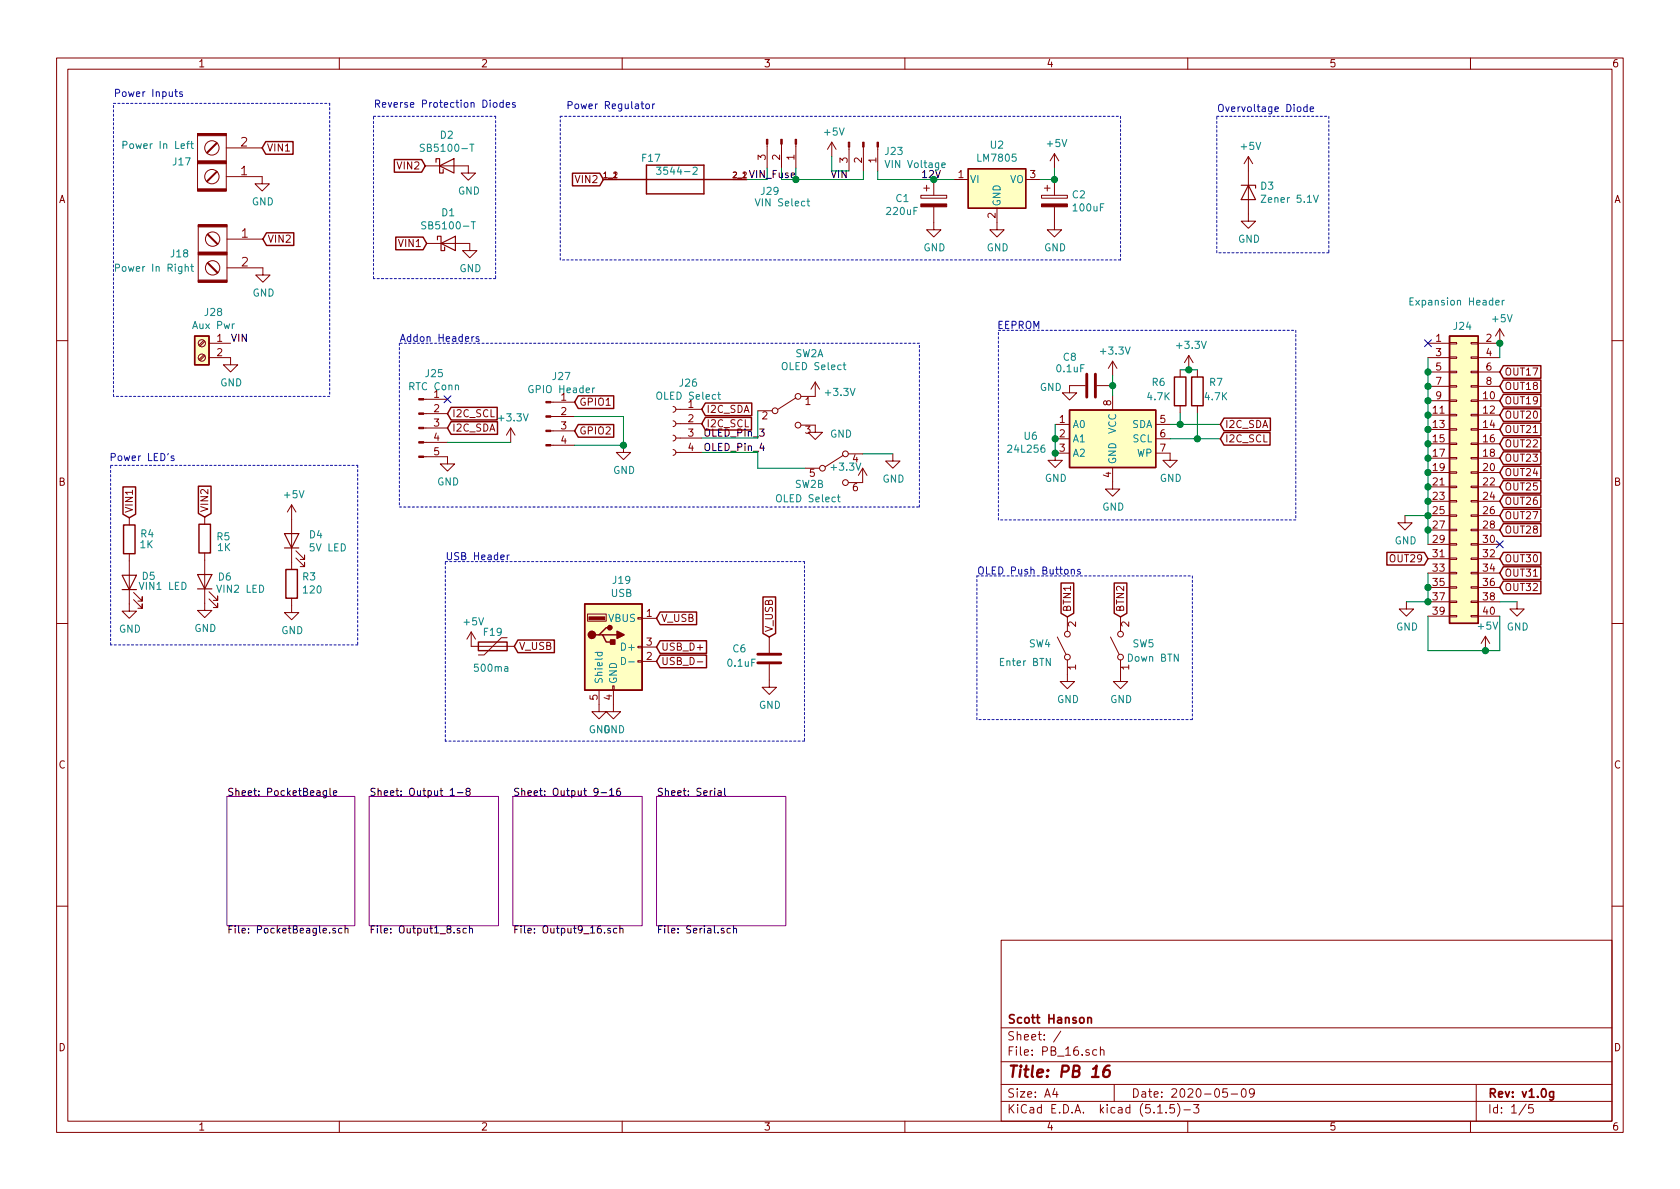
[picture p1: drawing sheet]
EESchema Schematic File Version 4
EELAYER 30 0
EELAYER END
$Descr A4 11693 8268
encoding utf-8
Sheet 1 5
Title "PB 16"
Date "2020-05-09"
Rev "v1.0g"
Comp "Scott Hanson"
Comment1 ""
Comment2 ""
Comment3 ""
Comment4 ""
$EndDescr
$Comp
L Regulator_Linear:LM7805_TO220 U2
U 1 1
P 6940 1240
F 0 "U2" H 6940 1482 50  0000 C CNN
F 1 "LM7805" H 6940 1391 50  0000 C CNN
F 2 "Package_TO_SOT_THT:TO-220-3_Vertical" H 6940 1465 50  0001 C CIN
F 3 "http://www.fairchildsemi.com/ds/LM/LM7805.pdf" H 6940 1190 50  0001 C CNN
F 4 "811-2196-5-ND" H -2160 -520 50  0001 C CNN "Digi-Key_PN"
F 5 "OKI-78SR-5/1.5-W36-C" H -2160 -520 50  0001 C CNN "MPN"
	1    6940 1240
	1    0    0    -1  
$EndComp
$Comp
L PB_16-rescue:CP-Device C1
U 1 1
P 6500 1390
F 0 "C1" H 6230 1410 50  0000 L CNN
F 1 "220uF" H 6160 1320 50  0000 L CNN
F 2 "Capacitor_THT:CP_Radial_D10.0mm_P5.00mm" H 6538 1240 50  0001 C CNN
F 3 "~" H 6500 1390 50  0001 C CNN
F 4 "P5183-ND" H -2070 -520 50  0001 C CNN "Digi-Key_PN"
F 5 "ECA-1HM221" H -2070 -520 50  0001 C CNN "MPN"
	1    6500 1390
	1    0    0    -1  
$EndComp
$Comp
L power:GND #PWR0101
U 1 1
P 1825 1220
F 0 "#PWR0101" H 1825 970 50  0001 C CNN
F 1 "GND" H 1830 1047 50  0000 C CNN
F 2 "" H 1825 1220 50  0001 C CNN
F 3 "" H 1825 1220 50  0001 C CNN
	1    1825 1220
	1    0    0    -1  
$EndComp
$Comp
L power:GND #PWR0113
U 1 1
P 6940 1540
F 0 "#PWR0113" H 6940 1290 50  0001 C CNN
F 1 "GND" H 6945 1367 50  0000 C CNN
F 2 "" H 6940 1540 50  0001 C CNN
F 3 "" H 6940 1540 50  0001 C CNN
	1    6940 1540
	1    0    0    -1  
$EndComp
$Comp
L power:GND #PWR0114
U 1 1
P 7340 1540
F 0 "#PWR0114" H 7340 1290 50  0001 C CNN
F 1 "GND" H 7345 1367 50  0000 C CNN
F 2 "" H 7340 1540 50  0001 C CNN
F 3 "" H 7340 1540 50  0001 C CNN
	1    7340 1540
	1    0    0    -1  
$EndComp
$Comp
L power:GND #PWR0115
U 1 1
P 6500 1540
F 0 "#PWR0115" H 6500 1290 50  0001 C CNN
F 1 "GND" H 6505 1367 50  0000 C CNN
F 2 "" H 6500 1540 50  0001 C CNN
F 3 "" H 6500 1540 50  0001 C CNN
	1    6500 1540
	1    0    0    -1  
$EndComp
$Comp
L power:+5V #PWR0116
U 1 1
P 7340 1160
F 0 "#PWR0116" H 7340 1010 50  0001 C CNN
F 1 "+5V" H 7355 1333 50  0000 C CNN
F 2 "" H 7340 1160 50  0001 C CNN
F 3 "" H 7340 1160 50  0001 C CNN
	1    7340 1160
	1    0    0    -1  
$EndComp
Wire Wire Line
	7240 1240 7340 1240
Wire Wire Line
	7340 1240 7340 1160
$Sheet
S 1580 5535 890  900 
U 5D413C25
F0 "PocketBeagle" 50
F1 "PocketBeagle.sch" 50
$EndSheet
$Sheet
S 2570 5535 900  900 
U 5D469293
F0 "Output 1-8" 50
F1 "Output1_8.sch" 50
$EndSheet
$Sheet
S 3570 5535 900  900 
U 5D4698DE
F0 "Output 9-16" 50
F1 "Output9_16.sch" 50
$EndSheet
$Sheet
S 4570 5535 900  900 
U 5D469F02
F0 "Serial" 50
F1 "Serial.sch" 50
$EndSheet
$Comp
L Barrier_Blocks:BARRIER_BLOCK_1ROW_2POS J18
U 1 1
P 1480 1755
F 0 "J18" H 1640 1755 50  0000 L CNN
F 1 "Power In Right" H 1605 1655 50  0000 L CNN
F 2 "Barrier_Blocks:BARRIER_BLOCK_1ROW_2POS_P9.5MM" H 1480 1755 50  0001 C CNN
F 3 "~" H 1480 1755 50  0001 C CNN
F 4 "ED2953-ND" H -7040 895 50  0001 C CNN "Digi-Key_PN"
F 5 "OSTYK51102030" H -7040 895 50  0001 C CNN "MPN"
	1    1480 1755
	-1   0    0    -1  
$EndComp
$Comp
L power:GND #PWR02
U 1 1
P 1830 1855
F 0 "#PWR02" H 1830 1605 50  0001 C CNN
F 1 "GND" H 1835 1682 50  0000 C CNN
F 2 "" H 1830 1855 50  0001 C CNN
F 3 "" H 1830 1855 50  0001 C CNN
	1    1830 1855
	1    0    0    -1  
$EndComp
Text GLabel 1830 1655 2    50   Input ~ 0
VIN2
Text GLabel 1825 1020 2    50   Input ~ 0
VIN1
Text GLabel 4200 1240 0    50   Input ~ 0
VIN2
$Comp
L power:GND #PWR01
U 1 1
P 4270 4895
F 0 "#PWR01" H 4270 4645 50  0001 C CNN
F 1 "GND" H 4275 4722 50  0000 C CNN
F 2 "" H 4270 4895 50  0001 C CNN
F 3 "" H 4270 4895 50  0001 C CNN
	1    4270 4895
	1    0    0    -1  
$EndComp
Text GLabel 4570 4295 2    50   Input ~ 0
V_USB
Text GLabel 4570 4495 2    50   Input ~ 0
USB_D+
Text GLabel 4570 4595 2    50   Input ~ 0
USB_D-
$Comp
L Device:D_Schottky D2
U 1 1
P 3110 1145
F 0 "D2" H 3110 1361 50  0000 C CNN
F 1 "SB5100-T" H 3110 1270 50  0000 C CNN
F 2 "Diode_THT:D_DO-201AD_P12.70mm_Horizontal" H 3110 1145 50  0001 C CNN
F 3 "~" H 3110 1145 50  0001 C CNN
F 4 "SB5100DICT-ND" H 3110 1145 50  0001 C CNN "Digi-Key_PN"
F 5 "SB5100-T" H 3110 1145 50  0001 C CNN "MPN"
	1    3110 1145
	1    0    0    -1  
$EndComp
$Comp
L Device:D_Schottky D1
U 1 1
P 3120 1685
F 0 "D1" H 3120 1901 50  0000 C CNN
F 1 "SB5100-T" H 3120 1810 50  0000 C CNN
F 2 "Diode_THT:D_DO-201AD_P12.70mm_Horizontal" H 3120 1685 50  0001 C CNN
F 3 "~" H 3120 1685 50  0001 C CNN
F 4 "SB5100DICT-ND" H 3120 1685 50  0001 C CNN "Digi-Key_PN"
F 5 "SB5100-T" H 3120 1685 50  0001 C CNN "MPN"
	1    3120 1685
	1    0    0    -1  
$EndComp
Text GLabel 2970 1685 0    50   Input ~ 0
VIN1
Text GLabel 2960 1145 0    50   Input ~ 0
VIN2
$Comp
L power:GND #PWR0102
U 1 1
P 3260 1145
F 0 "#PWR0102" H 3260 895 50  0001 C CNN
F 1 "GND" H 3265 972 50  0000 C CNN
F 2 "" H 3260 1145 50  0001 C CNN
F 3 "" H 3260 1145 50  0001 C CNN
	1    3260 1145
	1    0    0    -1  
$EndComp
$Comp
L power:GND #PWR0103
U 1 1
P 3270 1685
F 0 "#PWR0103" H 3270 1435 50  0001 C CNN
F 1 "GND" H 3275 1512 50  0000 C CNN
F 2 "" H 3270 1685 50  0001 C CNN
F 3 "" H 3270 1685 50  0001 C CNN
	1    3270 1685
	1    0    0    -1  
$EndComp
$Comp
L Connector:USB_A J19
U 1 1
P 4270 4495
F 0 "J19" H 4327 4962 50  0000 C CNN
F 1 "USB" H 4327 4871 50  0000 C CNN
F 2 "Connector_USB:USB_A_Molex_105057_Vertical" H 4420 4445 50  0001 C CNN
F 3 " ~" H 4420 4445 50  0001 C CNN
F 4 "WM8672-ND" H 4270 4495 50  0001 C CNN "Digi-Key_PN"
F 5 "1050570001" H 4270 4495 50  0001 C CNN "MPN"
	1    4270 4495
	1    0    0    -1  
$EndComp
$Comp
L power:GND #PWR03
U 1 1
P 4170 4895
F 0 "#PWR03" H 4170 4645 50  0001 C CNN
F 1 "GND" H 4175 4722 50  0000 C CNN
F 2 "" H 4170 4895 50  0001 C CNN
F 3 "" H 4170 4895 50  0001 C CNN
	1    4170 4895
	1    0    0    -1  
$EndComp
$Comp
L Connector:Conn_01x05_Male J25
U 1 1
P 2915 2970
F 0 "J25" H 3023 3351 50  0000 C CNN
F 1 "RTC Conn" H 3023 3260 50  0000 C CNN
F 2 "Connector_PinHeader_2.54mm:PinHeader_1x05_P2.54mm_Vertical" H 2915 2970 50  0001 C CNN
F 3 "~" H 2915 2970 50  0001 C CNN
F 4 "732-5318-ND" H 2915 2970 50  0001 C CNN "Digi-Key_PN"
F 5 "61300511121" H 2915 2970 50  0001 C CNN "MPN"
	1    2915 2970
	1    0    0    -1  
$EndComp
$Comp
L power:GND #PWR039
U 1 1
P 3115 3170
F 0 "#PWR039" H 3115 2920 50  0001 C CNN
F 1 "GND" H 3120 2997 50  0000 C CNN
F 2 "" H 3115 3170 50  0001 C CNN
F 3 "" H 3115 3170 50  0001 C CNN
	1    3115 3170
	1    0    0    -1  
$EndComp
Text GLabel 3115 2970 2    50   Input ~ 0
I2C_SDA
Text GLabel 3115 2870 2    50   Input ~ 0
I2C_SCL
Wire Wire Line
	3115 3070 3555 3070
$Comp
L Device:D_Zener D3
U 1 1
P 8690 1330
F 0 "D3" V 8644 1409 50  0000 L CNN
F 1 "Zener 5.1V" V 8735 1409 50  0000 L CNN
F 2 "Diode_THT:D_5W_P10.16mm_Horizontal" H 8690 1330 50  0001 C CNN
F 3 "~" H 8690 1330 50  0001 C CNN
F 4 "1N5338BRLGOSCT-ND" H 8690 1330 50  0001 C CNN "Digi-Key_PN"
F 5 "1N5338BRLG" H 8690 1330 50  0001 C CNN "MPN"
	1    8690 1330
	0    1    1    0   
$EndComp
$Comp
L power:+5V #PWR041
U 1 1
P 8690 1180
F 0 "#PWR041" H 8690 1030 50  0001 C CNN
F 1 "+5V" H 8705 1353 50  0000 C CNN
F 2 "" H 8690 1180 50  0001 C CNN
F 3 "" H 8690 1180 50  0001 C CNN
	1    8690 1180
	1    0    0    -1  
$EndComp
$Comp
L power:GND #PWR042
U 1 1
P 8690 1480
F 0 "#PWR042" H 8690 1230 50  0001 C CNN
F 1 "GND" H 8695 1307 50  0000 C CNN
F 2 "" H 8690 1480 50  0001 C CNN
F 3 "" H 8690 1480 50  0001 C CNN
	1    8690 1480
	1    0    0    -1  
$EndComp
Connection ~ 7340 1240
$Comp
L PB_16-rescue:CP-Device C2
U 1 1
P 7340 1390
F 0 "C2" H 7458 1436 50  0000 L CNN
F 1 "100uF" H 7458 1345 50  0000 L CNN
F 2 "Capacitor_THT:CP_Radial_D5.0mm_P2.00mm" H 7378 1240 50  0001 C CNN
F 3 "~" H 7340 1390 50  0001 C CNN
F 4 "1189-1148-ND" H -2230 -520 50  0001 C CNN "Digi-Key_PN"
F 5 "16ZLH100MEFC5X11" H -2230 -520 50  0001 C CNN "MPN"
	1    7340 1390
	1    0    0    -1  
$EndComp
$Comp
L Connector_Generic:Conn_02x20_Odd_Even J24
U 1 1
P 10140 3280
F 0 "J24" H 10180 4300 50  0000 C CNN
F 1 "Expansion Header" H 10140 4470 50  0000 C CNN
F 2 "Connector_IDC:IDC-Header_2x20_P2.54mm_Vertical" H 10140 3280 50  0001 C CNN
F 3 "~" H 10140 3280 50  0001 C CNN
F 4 "S9175-ND" H 10140 3280 50  0001 C CNN "Digi-Key_PN"
F 5 "SBH11-PBPC-D20-ST-BK" H 10140 3280 50  0001 C CNN "MPN"
	1    10140 3280
	1    0    0    -1  
$EndComp
$Comp
L power:GND #PWR044
U 1 1
P 9790 4180
F 0 "#PWR044" H 9790 3930 50  0001 C CNN
F 1 "GND" H 9795 4007 50  0000 C CNN
F 2 "" H 9790 4180 50  0001 C CNN
F 3 "" H 9790 4180 50  0001 C CNN
	1    9790 4180
	1    0    0    -1  
$EndComp
Text GLabel 10440 2580 2    50   Input ~ 0
OUT17
Text GLabel 10440 2680 2    50   Input ~ 0
OUT18
Text GLabel 10440 2780 2    50   Input ~ 0
OUT19
Text GLabel 10440 2880 2    50   Input ~ 0
OUT20
Text GLabel 10440 2980 2    50   Input ~ 0
OUT21
Text GLabel 10440 3080 2    50   Input ~ 0
OUT22
Text GLabel 10440 3180 2    50   Input ~ 0
OUT23
Text GLabel 10440 3280 2    50   Input ~ 0
OUT24
Text GLabel 10440 3380 2    50   Input ~ 0
OUT25
Text GLabel 10440 3480 2    50   Input ~ 0
OUT26
Text GLabel 10440 3580 2    50   Input ~ 0
OUT27
Text GLabel 10440 3880 2    50   Input ~ 0
OUT30
Text GLabel 10440 3980 2    50   Input ~ 0
OUT31
Text GLabel 10440 4080 2    50   Input ~ 0
OUT32
NoConn ~ 3115 2770
$Comp
L Connector:Conn_01x03_Male J23
U 1 1
P 6010 980
F 0 "J23" V 6072 1124 50  0000 L CNN
F 1 "VIN Voltage" V 6163 1124 50  0000 L CNN
F 2 "Connector_PinHeader_2.54mm:PinHeader_1x03_P2.54mm_Vertical" H 6010 980 50  0001 C CNN
F 3 "~" H 6010 980 50  0001 C CNN
F 4 "732-5316-ND" H 6010 980 50  0001 C CNN "Digi-Key_PN"
F 5 "61300311121" H 6010 980 50  0001 C CNN "MPN"
	1    6010 980 
	0    1    1    0   
$EndComp
Wire Wire Line
	6110 1240 6110 1180
Wire Wire Line
	6010 1240 6010 1180
$Comp
L power:+5V #PWR047
U 1 1
P 5790 1080
F 0 "#PWR047" H 5790 930 50  0001 C CNN
F 1 "+5V" H 5805 1253 50  0000 C CNN
F 2 "" H 5790 1080 50  0001 C CNN
F 3 "" H 5790 1080 50  0001 C CNN
	1    5790 1080
	1    0    0    -1  
$EndComp
Wire Wire Line
	5790 1080 5790 1180
Wire Wire Line
	5790 1180 5910 1180
Wire Wire Line
	6110 1240 6500 1240
Text Label 6410 1240 0    50   ~ 0
12V
Wire Wire Line
	9940 2480 9940 2580
Connection ~ 9940 2580
Wire Wire Line
	9940 2580 9940 2680
Connection ~ 9940 2680
Wire Wire Line
	9940 2680 9940 2780
Connection ~ 9940 2780
Wire Wire Line
	9940 2780 9940 2880
Connection ~ 9940 2880
Wire Wire Line
	9940 2880 9940 2980
Connection ~ 9940 2980
Wire Wire Line
	9940 2980 9940 3080
Connection ~ 9940 3080
Wire Wire Line
	9940 3080 9940 3180
Connection ~ 9940 3180
Wire Wire Line
	9940 3180 9940 3280
Connection ~ 9940 3280
Wire Wire Line
	9940 3280 9940 3380
Connection ~ 9940 3380
Wire Wire Line
	9940 3380 9940 3480
Connection ~ 9940 3480
Wire Wire Line
	9940 3480 9940 3580
Connection ~ 9940 3580
Wire Wire Line
	9940 3580 9940 3680
Connection ~ 9940 3680
Wire Wire Line
	9940 3680 9940 3780
Wire Wire Line
	9940 3980 9940 4080
Connection ~ 9940 4080
Wire Wire Line
	9940 4080 9940 4180
Wire Wire Line
	9940 4180 9790 4180
Connection ~ 9940 4180
$Comp
L power:GND #PWR0105
U 1 1
P 10560 4180
F 0 "#PWR0105" H 10560 3930 50  0001 C CNN
F 1 "GND" H 10565 4007 50  0000 C CNN
F 2 "" H 10560 4180 50  0001 C CNN
F 3 "" H 10560 4180 50  0001 C CNN
	1    10560 4180
	1    0    0    -1  
$EndComp
Wire Wire Line
	10440 4180 10560 4180
$Comp
L power:+5V #PWR0106
U 1 1
P 10340 4520
F 0 "#PWR0106" H 10340 4370 50  0001 C CNN
F 1 "+5V" H 10355 4693 50  0000 C CNN
F 2 "" H 10340 4520 50  0001 C CNN
F 3 "" H 10340 4520 50  0001 C CNN
	1    10340 4520
	1    0    0    -1  
$EndComp
Wire Wire Line
	10440 4520 10340 4520
Wire Wire Line
	10440 4280 10440 4520
Wire Wire Line
	10340 4520 9940 4520
Wire Wire Line
	9940 4280 9940 4520
Connection ~ 10340 4520
Wire Wire Line
	10440 2380 10440 2480
$Comp
L power:+5V #PWR0107
U 1 1
P 10440 2380
F 0 "#PWR0107" H 10440 2230 50  0001 C CNN
F 1 "+5V" H 10455 2553 50  0000 C CNN
F 2 "" H 10440 2380 50  0001 C CNN
F 3 "" H 10440 2380 50  0001 C CNN
	1    10440 2380
	1    0    0    -1  
$EndComp
Connection ~ 10440 2380
NoConn ~ 9940 2380
$Comp
L Device:Polyfuse F19
U 1 1
P 3430 4490
F 0 "F19" V 3330 4490 50  0000 C CNN
F 1 "500ma" V 3580 4480 50  0000 C CNN
F 2 "Fuse:Fuse_BelFuse_0ZRE0005FF_L8.3mm_W3.8mm" H 3480 4290 50  0001 L CNN
F 3 "~" H 3430 4490 50  0001 C CNN
F 4 "RXEF050-2HFCT-ND" H 3430 4490 50  0001 C CNN "Digi-Key_PN"
F 5 "RXEF050-2" H 3430 4490 50  0001 C CNN "MPN"
	1    3430 4490
	0    1    1    0   
$EndComp
Text GLabel 3580 4490 2    50   Input ~ 0
V_USB
$Comp
L power:+5V #PWR043
U 1 1
P 3280 4490
F 0 "#PWR043" H 3280 4340 50  0001 C CNN
F 1 "+5V" H 3295 4663 50  0000 C CNN
F 2 "" H 3280 4490 50  0001 C CNN
F 3 "" H 3280 4490 50  0001 C CNN
	1    3280 4490
	1    0    0    -1  
$EndComp
Text GLabel 10440 3680 2    50   Input ~ 0
OUT28
Text GLabel 9940 3880 0    50   Input ~ 0
OUT29
$Comp
L Device:C C?
U 1 1
P 5355 4575
AR Path="/5D413C25/5D54209B" Ref="C?"  Part="1" 
AR Path="/5D54209B" Ref="C6"  Part="1" 
F 0 "C6" H 5095 4645 50  0000 L CNN
F 1 "0.1uF" H 5055 4545 50  0000 L CNN
F 2 "Capacitor_THT:C_Rect_L7.0mm_W2.0mm_P5.00mm" H 5393 4425 50  0001 C CNN
F 3 "~" H 5355 4575 50  0001 C CNN
F 4 "478-7336-1-ND" H 5355 4575 50  0001 C CNN "Digi-Key_PN"
F 5 "SR215C104KARTR1" H 5355 4575 50  0001 C CNN "MPN"
	1    5355 4575
	1    0    0    -1  
$EndComp
$Comp
L power:GND #PWR?
U 1 1
P 5355 4725
AR Path="/5D413C25/5D5420A1" Ref="#PWR?"  Part="1" 
AR Path="/5D5420A1" Ref="#PWR049"  Part="1" 
F 0 "#PWR049" H 5355 4475 50  0001 C CNN
F 1 "GND" H 5360 4552 50  0000 C CNN
F 2 "" H 5355 4725 50  0001 C CNN
F 3 "" H 5355 4725 50  0001 C CNN
	1    5355 4725
	1    0    0    -1  
$EndComp
Text GLabel 5355 4425 1    50   Input ~ 0
V_USB
$Comp
L Connector:Conn_01x04_Female J26
U 1 1
P 4685 2940
F 0 "J26" H 4577 3225 50  0000 C CNN
F 1 "OLED Select" H 4577 3134 50  0000 C CNN
F 2 "Connector_PinSocket_2.54mm:PinSocket_1x04_P2.54mm_Vertical" H 4685 2940 50  0001 C CNN
F 3 "~" H 4685 2940 50  0001 C CNN
F 4 "S7002-ND" H 4685 2940 50  0001 C CNN "Digi-Key_PN"
F 5 "PPTC041LFBN-RC" H 4685 2940 50  0001 C CNN "MPN"
	1    4685 2940
	-1   0    0    -1  
$EndComp
Text GLabel 4885 2940 2    50   Input ~ 0
I2C_SCL
Text GLabel 4885 2840 2    50   Input ~ 0
I2C_SDA
$Comp
L power:GND #PWR051
U 1 1
P 6215 3150
F 0 "#PWR051" H 6215 2900 50  0001 C CNN
F 1 "GND" H 6220 2977 50  0000 C CNN
F 2 "" H 6215 3150 50  0001 C CNN
F 3 "" H 6215 3150 50  0001 C CNN
	1    6215 3150
	1    0    0    -1  
$EndComp
Wire Wire Line
	4885 3040 5275 3040
$Comp
L power:+3.3V #PWR?
U 1 1
P 3555 3070
AR Path="/5D413C25/5D5800B2" Ref="#PWR?"  Part="1" 
AR Path="/5D5800B2" Ref="#PWR0104"  Part="1" 
F 0 "#PWR0104" H 3555 2920 50  0001 C CNN
F 1 "+3.3V" H 3570 3243 50  0000 C CNN
F 2 "" H 3555 3070 50  0001 C CNN
F 3 "" H 3555 3070 50  0001 C CNN
	1    3555 3070
	1    0    0    -1  
$EndComp
$Comp
L power:+3.3V #PWR?
U 1 1
P 5675 2750
AR Path="/5D413C25/5D580B89" Ref="#PWR?"  Part="1" 
AR Path="/5D580B89" Ref="#PWR0108"  Part="1" 
F 0 "#PWR0108" H 5675 2600 50  0001 C CNN
F 1 "+3.3V" H 5845 2780 50  0000 C CNN
F 2 "" H 5675 2750 50  0001 C CNN
F 3 "" H 5675 2750 50  0001 C CNN
	1    5675 2750
	1    0    0    -1  
$EndComp
NoConn ~ 10440 3780
$Comp
L power:GND #PWR0110
U 1 1
P 9780 3580
F 0 "#PWR0110" H 9780 3330 50  0001 C CNN
F 1 "GND" H 9785 3407 50  0000 C CNN
F 2 "" H 9780 3580 50  0001 C CNN
F 3 "" H 9780 3580 50  0001 C CNN
	1    9780 3580
	1    0    0    -1  
$EndComp
Wire Wire Line
	9940 3580 9780 3580
$Comp
L Device:LED D5
U 1 1
P 900 4045
F 0 "D5" V 940 3910 50  0000 C CNN
F 1 "VIN1 LED" V 870 3810 50  0000 C CNN
F 2 "LED_THT:LED_D3.0mm_Clear" H 900 4045 50  0001 C CNN
F 3 "~" H 900 4045 50  0001 C CNN
F 4 "754-1217-ND" H 900 4045 50  0001 C CNN "Digi-Key_PN"
F 5 "WP3A8GD" H 900 4045 50  0001 C CNN "MPN"
	1    900  4045
	0    -1   -1   0   
$EndComp
$Comp
L Device:R R4
U 1 1
P 900 3745
F 0 "R4" H 775 3710 50  0000 C CNN
F 1 "1K" H 780 3785 50  0000 C CNN
F 2 "Resistor_THT:R_Axial_DIN0207_L6.3mm_D2.5mm_P7.62mm_Horizontal" V 830 3745 50  0001 C CNN
F 3 "~" H 900 3745 50  0001 C CNN
F 4 "CF14JT1K00CT-ND" H 900 3745 50  0001 C CNN "Digi-Key_PN"
F 5 "CF14JT1K00" H 900 3745 50  0001 C CNN "MPN"
	1    900  3745
	-1   0    0    1   
$EndComp
$Comp
L Device:R R5
U 1 1
P 1425 3740
F 0 "R5" H 1295 3730 50  0000 C CNN
F 1 "1K" H 1290 3805 50  0000 C CNN
F 2 "Resistor_THT:R_Axial_DIN0207_L6.3mm_D2.5mm_P7.62mm_Horizontal" V 1355 3740 50  0001 C CNN
F 3 "~" H 1425 3740 50  0001 C CNN
F 4 "CF14JT1K00CT-ND" H 1425 3740 50  0001 C CNN "Digi-Key_PN"
F 5 "CF14JT1K00" H 1425 3740 50  0001 C CNN "MPN"
	1    1425 3740
	-1   0    0    1   
$EndComp
Text GLabel 900  3595 1    50   Input ~ 0
VIN1
Text GLabel 1425 3590 1    50   Input ~ 0
VIN2
$Comp
L power:GND #PWR0111
U 1 1
P 900 4195
F 0 "#PWR0111" H 900 3945 50  0001 C CNN
F 1 "GND" H 905 4022 50  0000 C CNN
F 2 "" H 900 4195 50  0001 C CNN
F 3 "" H 900 4195 50  0001 C CNN
	1    900  4195
	1    0    0    -1  
$EndComp
$Comp
L power:GND #PWR0112
U 1 1
P 1425 4190
F 0 "#PWR0112" H 1425 3940 50  0001 C CNN
F 1 "GND" H 1430 4017 50  0000 C CNN
F 2 "" H 1425 4190 50  0001 C CNN
F 3 "" H 1425 4190 50  0001 C CNN
	1    1425 4190
	1    0    0    -1  
$EndComp
$Comp
L Device:R R3
U 1 1
P 2030 4055
F 0 "R3" H 1960 4009 50  0000 R CNN
F 1 "120" H 1960 4100 50  0000 R CNN
F 2 "Resistor_THT:R_Axial_DIN0207_L6.3mm_D2.5mm_P7.62mm_Horizontal" V 1960 4055 50  0001 C CNN
F 3 "~" H 2030 4055 50  0001 C CNN
F 4 "CF14JT120RCT-ND" H 2030 4055 50  0001 C CNN "Digi-Key_PN"
F 5 "CF14JT120R" H 2030 4055 50  0001 C CNN "MPN"
	1    2030 4055
	-1   0    0    1   
$EndComp
$Comp
L Device:LED D6
U 1 1
P 1425 4040
F 0 "D6" V 1455 3900 50  0000 C CNN
F 1 "VIN2 LED" V 1370 3790 50  0000 C CNN
F 2 "LED_THT:LED_D3.0mm_Clear" H 1425 4040 50  0001 C CNN
F 3 "~" H 1425 4040 50  0001 C CNN
F 4 "754-1217-ND" H 1425 4040 50  0001 C CNN "Digi-Key_PN"
F 5 "WP3A8GD" H 1425 4040 50  0001 C CNN "MPN"
	1    1425 4040
	0    -1   -1   0   
$EndComp
$Comp
L Device:LED D4
U 1 1
P 2030 3755
F 0 "D4" V 2069 3638 50  0000 R CNN
F 1 "5V LED" V 1978 3638 50  0000 R CNN
F 2 "LED_THT:LED_D3.0mm_Clear" H 2030 3755 50  0001 C CNN
F 3 "~" H 2030 3755 50  0001 C CNN
F 4 "754-1217-ND" H 2030 3755 50  0001 C CNN "Digi-Key_PN"
F 5 "WP3A8GD" H 2030 3755 50  0001 C CNN "MPN"
	1    2030 3755
	0    -1   -1   0   
$EndComp
$Comp
L power:+5V #PWR040
U 1 1
P 2030 3605
F 0 "#PWR040" H 2030 3455 50  0001 C CNN
F 1 "+5V" H 2045 3778 50  0000 C CNN
F 2 "" H 2030 3605 50  0001 C CNN
F 3 "" H 2030 3605 50  0001 C CNN
	1    2030 3605
	1    0    0    -1  
$EndComp
$Comp
L power:GND #PWR052
U 1 1
P 2030 4205
F 0 "#PWR052" H 2030 3955 50  0001 C CNN
F 1 "GND" H 2035 4032 50  0000 C CNN
F 2 "" H 2030 4205 50  0001 C CNN
F 3 "" H 2030 4205 50  0001 C CNN
	1    2030 4205
	1    0    0    -1  
$EndComp
$Comp
L Connector:Conn_01x04_Male J27
U 1 1
P 3800 2890
F 0 "J27" H 3908 3171 50  0000 C CNN
F 1 "GPIO Header" H 3908 3080 50  0000 C CNN
F 2 "Connector_JST:JST_XH_B4B-XH-A_1x04_P2.50mm_Vertical" H 3800 2890 50  0001 C CNN
F 3 "~" H 3800 2890 50  0001 C CNN
F 4 "455-2249-ND" H 3800 2890 50  0001 C CNN "Digi-Key_PN"
F 5 "B4B-XH-A(LF)(SN)" H 3800 2890 50  0001 C CNN "MPN"
	1    3800 2890
	1    0    0    -1  
$EndComp
Wire Wire Line
	4000 2890 4340 2890
Wire Wire Line
	4340 2890 4340 3090
Wire Wire Line
	4340 3090 4000 3090
Connection ~ 4340 3090
$Comp
L power:GND #PWR054
U 1 1
P 5675 2950
F 0 "#PWR054" H 5675 2700 50  0001 C CNN
F 1 "GND" H 5855 2890 50  0000 C CNN
F 2 "" H 5675 2950 50  0001 C CNN
F 3 "" H 5675 2950 50  0001 C CNN
	1    5675 2950
	1    0    0    -1  
$EndComp
$Comp
L power:+3.3V #PWR?
U 1 1
P 6005 3350
AR Path="/5D413C25/5D559DB6" Ref="#PWR?"  Part="1" 
AR Path="/5D559DB6" Ref="#PWR053"  Part="1" 
F 0 "#PWR053" H 6005 3200 50  0001 C CNN
F 1 "+3.3V" H 5885 3460 50  0000 C CNN
F 2 "" H 6005 3350 50  0001 C CNN
F 3 "" H 6005 3350 50  0001 C CNN
	1    6005 3350
	1    0    0    -1  
$EndComp
Wire Wire Line
	5275 2850 5275 3040
Wire Wire Line
	4885 3140 5275 3140
Wire Wire Line
	5275 3140 5275 3250
Text Label 4895 3040 0    50   ~ 0
OLED_Pin_3
Text Label 4895 3140 0    50   ~ 0
OLED_Pin_4
Wire Wire Line
	5605 3250 5275 3250
Wire Wire Line
	6215 3150 6005 3150
$Comp
L Switch:SW_DPDT_x2 SW2
U 1 1
P 5475 2850
F 0 "SW2" H 5635 3250 50  0000 C CNN
F 1 "OLED Select" H 5665 3160 50  0000 C CNN
F 2 "Button_Switch_THT:SW_CuK_JS202011CQN_DPDT_Straight" H 5475 2850 50  0001 C CNN
F 3 "~" H 5475 2850 50  0001 C CNN
F 4 "401-2001-ND" H 5475 2850 50  0001 C CNN "Digi-Key_PN"
F 5 "JS202011CQN" H 5475 2850 50  0001 C CNN "MPN"
	1    5475 2850
	1    0    0    -1  
$EndComp
$Comp
L Switch:SW_DPDT_x2 SW2
U 2 1
P 5805 3250
F 0 "SW2" H 5635 3140 50  0000 C CNN
F 1 "OLED Select" H 5625 3040 50  0000 C CNN
F 2 "Button_Switch_THT:SW_CuK_JS202011CQN_DPDT_Straight" H 5805 3250 50  0001 C CNN
F 3 "~" H 5805 3250 50  0001 C CNN
F 4 "401-2001-ND" H 5805 3250 50  0001 C CNN "Digi-Key_PN"
F 5 "JS202011CQN" H 5805 3250 50  0001 C CNN "MPN"
	2    5805 3250
	1    0    0    -1  
$EndComp
$Comp
L Connector:Screw_Terminal_01x02 J28
U 1 1
P 1405 2380
F 0 "J28" H 1323 2597 50  0000 C CNN
F 1 "Aux Pwr" H 1323 2506 50  0000 C CNN
F 2 "MKDS1_2-3.81:PHOENIX_MKDS1%2f2-3.81" H 1405 2380 50  0001 C CNN
F 3 "~" H 1405 2380 50  0001 C CNN
F 4 "277-1947-ND" H 1405 2380 50  0001 C CNN "Digi-Key_PN"
F 5 "1727010" H 1405 2380 50  0001 C CNN "MPN"
	1    1405 2380
	-1   0    0    -1  
$EndComp
Connection ~ 6500 1240
Wire Wire Line
	6500 1240 6640 1240
$Comp
L power:GND #PWR055
U 1 1
P 1605 2480
F 0 "#PWR055" H 1605 2230 50  0001 C CNN
F 1 "GND" H 1610 2307 50  0000 C CNN
F 2 "" H 1605 2480 50  0001 C CNN
F 3 "" H 1605 2480 50  0001 C CNN
	1    1605 2480
	1    0    0    -1  
$EndComp
Text Label 1605 2380 0    50   ~ 0
VIN
Text Label 5780 1240 0    50   ~ 0
VIN
Text Label 5210 1240 0    50   ~ 0
VIN_Fuse
Wire Wire Line
	5340 1240 5200 1240
Wire Wire Line
	5440 1240 5540 1240
$Comp
L PB_16-rescue:3544-2-Keystone_Fuse F17
U 1 1
P 4700 1240
F 0 "F17" H 4460 1390 50  0000 L CNN
F 1 "3544-2" H 4560 1300 50  0000 L CNN
F 2 "Keystone_Fuse:FUSE_3544-2" H 4700 1240 50  0001 L BNN
F 3 "" H 4700 1240 50  0001 L BNN
F 4 "3544-2" H 4700 1240 50  0001 L BNN "Field4"
F 5 "None" H 4700 1240 50  0001 L BNN "Field5"
F 6 "Unavailable" H 4700 1240 50  0001 L BNN "Field6"
F 7 "Fuse Clip; 500 VAC; 30 A; PCB; For 0.110 in. x 0.032 in. mini blade fuses" H 4700 1240 50  0001 L BNN "Field7"
F 8 "Keystone Electronics" H 4700 1240 50  0001 L BNN "Field8"
F 9 "36-3544-2-ND" H -3240 -520 50  0001 C CNN "Digi-Key_PN"
F 10 "3544-2" H -3240 -520 50  0001 C CNN "MPN"
	1    4700 1240
	1    0    0    -1  
$EndComp
Text GLabel 4000 2990 2    50   Input ~ 0
GPIO2
Text GLabel 4000 2790 2    50   Input ~ 0
GPIO1
$Comp
L power:GND #PWR0117
U 1 1
P 4340 3090
F 0 "#PWR0117" H 4340 2840 50  0001 C CNN
F 1 "GND" H 4345 2917 50  0000 C CNN
F 2 "" H 4340 3090 50  0001 C CNN
F 3 "" H 4340 3090 50  0001 C CNN
	1    4340 3090
	1    0    0    -1  
$EndComp
$Comp
L Connector:Conn_01x03_Male J29
U 1 1
P 5440 960
F 0 "J29" V 5800 810 50  0000 L CNN
F 1 "VIN Select" V 5880 770 50  0000 L CNN
F 2 "Connector_PinHeader_2.54mm:PinHeader_1x03_P2.54mm_Vertical" H 5440 960 50  0001 C CNN
F 3 "~" H 5440 960 50  0001 C CNN
F 4 "732-5316-ND" H 5440 960 50  0001 C CNN "Digi-Key_PN"
F 5 "61300311121" H 5440 960 50  0001 C CNN "MPN"
	1    5440 960 
	0    1    1    0   
$EndComp
Wire Wire Line
	5340 1240 5340 1160
Wire Wire Line
	5440 1240 5440 1160
Connection ~ 5540 1240
Wire Wire Line
	5540 1240 6010 1240
Wire Wire Line
	5540 1160 5540 1240
$Comp
L Memory_EEPROM:24LC32 U6
U 1 1
P 7745 3045
F 0 "U6" H 7175 3065 50  0000 C CNN
F 1 "24L256" H 7145 2975 50  0000 C CNN
F 2 "Package_DIP:DIP-8_W7.62mm" H 7745 3045 50  0001 C CNN
F 3 "http://ww1.microchip.com/downloads/en/DeviceDoc/21072G.pdf" H 7745 3045 50  0001 C CNN
F 4 "1219-1052-ND" H 7745 3045 50  0001 C CNN "Digi-Key_PN"
F 5 "FT24C256A-UDR-B" H 7745 3045 50  0001 C CNN "MPN"
	1    7745 3045
	1    0    0    -1  
$EndComp
$Comp
L power:GND #PWR059
U 1 1
P 8145 3145
F 0 "#PWR059" H 8145 2895 50  0001 C CNN
F 1 "GND" H 8150 2972 50  0000 C CNN
F 2 "" H 8145 3145 50  0001 C CNN
F 3 "" H 8145 3145 50  0001 C CNN
	1    8145 3145
	1    0    0    -1  
$EndComp
Text GLabel 8495 3045 2    50   Input ~ 0
I2C_SCL
Text GLabel 8495 2945 2    50   Input ~ 0
I2C_SDA
$Comp
L power:+3.3V #PWR?
U 1 1
P 7745 2605
AR Path="/5D413C25/5D918D0A" Ref="#PWR?"  Part="1" 
AR Path="/5D918D0A" Ref="#PWR057"  Part="1" 
F 0 "#PWR057" H 7745 2455 50  0001 C CNN
F 1 "+3.3V" H 7760 2778 50  0000 C CNN
F 2 "" H 7745 2605 50  0001 C CNN
F 3 "" H 7745 2605 50  0001 C CNN
	1    7745 2605
	1    0    0    -1  
$EndComp
$Comp
L power:GND #PWR058
U 1 1
P 7745 3345
F 0 "#PWR058" H 7745 3095 50  0001 C CNN
F 1 "GND" H 7750 3172 50  0000 C CNN
F 2 "" H 7745 3345 50  0001 C CNN
F 3 "" H 7745 3345 50  0001 C CNN
	1    7745 3345
	1    0    0    -1  
$EndComp
$Comp
L power:GND #PWR056
U 1 1
P 7445 2675
F 0 "#PWR056" H 7445 2425 50  0001 C CNN
F 1 "GND" H 7315 2665 50  0000 C CNN
F 2 "" H 7445 2675 50  0001 C CNN
F 3 "" H 7445 2675 50  0001 C CNN
	1    7445 2675
	1    0    0    -1  
$EndComp
Wire Wire Line
	7345 2945 7345 3045
Connection ~ 7345 3045
Wire Wire Line
	7345 3045 7345 3145
Wire Wire Line
	8145 2945 8215 2945
Wire Wire Line
	8495 3045 8335 3045
$Comp
L Device:C C?
U 1 1
P 7595 2675
AR Path="/5D413C25/5D91E5B7" Ref="C?"  Part="1" 
AR Path="/5D91E5B7" Ref="C8"  Part="1" 
F 0 "C8" V 7395 2475 50  0000 L CNN
F 1 "0.1uF" V 7475 2425 50  0000 L CNN
F 2 "Capacitor_THT:C_Rect_L7.0mm_W2.0mm_P5.00mm" H 7633 2525 50  0001 C CNN
F 3 "~" H 7595 2675 50  0001 C CNN
F 4 "478-7336-1-ND" H 7595 2675 50  0001 C CNN "Digi-Key_PN"
F 5 "SR215C104KARTR1" H 7595 2675 50  0001 C CNN "MPN"
	1    7595 2675
	0    1    1    0   
$EndComp
Wire Wire Line
	7745 2745 7745 2675
Connection ~ 7745 2675
Wire Wire Line
	7745 2675 7745 2605
$Comp
L Device:R R6
U 1 1
P 8215 2715
F 0 "R6" H 8365 2655 50  0000 C CNN
F 1 "4.7K" H 8365 2755 50  0000 C CNN
F 2 "Resistor_THT:R_Axial_DIN0207_L6.3mm_D2.5mm_P7.62mm_Horizontal" V 8145 2715 50  0001 C CNN
F 3 "~" H 8215 2715 50  0001 C CNN
F 4 "CF14JT4K70CT-ND" H 8215 2715 50  0001 C CNN "Digi-Key_PN"
F 5 "CF14JT4K70" H 8215 2715 50  0001 C CNN "MPN"
	1    8215 2715
	-1   0    0    1   
$EndComp
$Comp
L Device:R R7
U 1 1
P 8335 2715
F 0 "R7" H 8205 2655 50  0000 C CNN
F 1 "4.7K" H 8205 2755 50  0000 C CNN
F 2 "Resistor_THT:R_Axial_DIN0207_L6.3mm_D2.5mm_P7.62mm_Horizontal" V 8265 2715 50  0001 C CNN
F 3 "~" H 8335 2715 50  0001 C CNN
F 4 "CF14JT4K70CT-ND" H 8335 2715 50  0001 C CNN "Digi-Key_PN"
F 5 "CF14JT4K70" H 8335 2715 50  0001 C CNN "MPN"
	1    8335 2715
	-1   0    0    1   
$EndComp
$Comp
L power:+3.3V #PWR?
U 1 1
P 8275 2565
AR Path="/5D413C25/5D926B37" Ref="#PWR?"  Part="1" 
AR Path="/5D926B37" Ref="#PWR060"  Part="1" 
F 0 "#PWR060" H 8275 2415 50  0001 C CNN
F 1 "+3.3V" H 8290 2738 50  0000 C CNN
F 2 "" H 8275 2565 50  0001 C CNN
F 3 "" H 8275 2565 50  0001 C CNN
	1    8275 2565
	1    0    0    -1  
$EndComp
Wire Wire Line
	8215 2565 8275 2565
Connection ~ 8275 2565
Wire Wire Line
	8275 2565 8335 2565
Wire Wire Line
	8215 2865 8215 2945
Connection ~ 8215 2945
Wire Wire Line
	8215 2945 8495 2945
Wire Wire Line
	8335 2865 8335 3045
Connection ~ 8335 3045
Wire Wire Line
	8335 3045 8145 3045
$Comp
L power:GND #PWR0118
U 1 1
P 7345 3145
F 0 "#PWR0118" H 7345 2895 50  0001 C CNN
F 1 "GND" H 7350 2972 50  0000 C CNN
F 2 "" H 7345 3145 50  0001 C CNN
F 3 "" H 7345 3145 50  0001 C CNN
	1    7345 3145
	1    0    0    -1  
$EndComp
Connection ~ 7345 3145
$Comp
L Switch:SW_SPST SW4
U 1 1
P 7430 4485
F 0 "SW4" V 7440 4755 50  0000 R CNN
F 1 "Enter BTN" V 7310 4965 50  0000 R CNN
F 2 "Button_Switch_THT:SW_PUSH_6mm" H 7430 4485 50  0001 C CNN
F 3 "~" H 7430 4485 50  0001 C CNN
F 4 "450-1650-ND" H 7430 4485 50  0001 C CNN "Digi-Key_PN"
F 5 "1825910-6" H 7430 4485 50  0001 C CNN "MPN"
	1    7430 4485
	0    -1   -1   0   
$EndComp
$Comp
L Switch:SW_SPST SW5
U 1 1
P 7800 4485
F 0 "SW5" V 7810 4325 50  0000 C CNN
F 1 "Down BTN" V 7710 4255 50  0000 C CNN
F 2 "Button_Switch_THT:SW_PUSH_6mm" H 7800 4485 50  0001 C CNN
F 3 "~" H 7800 4485 50  0001 C CNN
F 4 "450-1650-ND" H 7800 4485 50  0001 C CNN "Digi-Key_PN"
F 5 "1825910-6" H 7800 4485 50  0001 C CNN "MPN"
	1    7800 4485
	0    -1   -1   0   
$EndComp
$Comp
L power:GND #PWR0119
U 1 1
P 7430 4685
F 0 "#PWR0119" H 7430 4435 50  0001 C CNN
F 1 "GND" H 7435 4512 50  0000 C CNN
F 2 "" H 7430 4685 50  0001 C CNN
F 3 "" H 7430 4685 50  0001 C CNN
	1    7430 4685
	1    0    0    -1  
$EndComp
$Comp
L power:GND #PWR0120
U 1 1
P 7800 4685
F 0 "#PWR0120" H 7800 4435 50  0001 C CNN
F 1 "GND" H 7805 4512 50  0000 C CNN
F 2 "" H 7800 4685 50  0001 C CNN
F 3 "" H 7800 4685 50  0001 C CNN
	1    7800 4685
	1    0    0    -1  
$EndComp
Text GLabel 7430 4285 1    50   Input ~ 0
BTN1
Text GLabel 7800 4285 1    50   Input ~ 0
BTN2
$Comp
L Barrier_Blocks:BARRIER_BLOCK_1ROW_2POS J17
U 1 1
P 1475 1120
F 0 "J17" H 1615 1120 50  0000 L CNN
F 1 "Power In Left" H 1595 1005 50  0000 L CNN
F 2 "Barrier_Blocks:BARRIER_BLOCK_1ROW_2POS_P9.5MM" H 1475 1120 50  0001 C CNN
F 3 "~" H 1475 1120 50  0001 C CNN
F 4 "ED2953-ND" H -7045 260 50  0001 C CNN "Digi-Key_PN"
F 5 "OSTYK51102030" H -7045 260 50  0001 C CNN "MPN"
	1    1475 1120
	-1   0    0    1   
$EndComp
Wire Notes Line
	790  710  2295 710 
Wire Notes Line
	2295 710  2295 2750
Wire Notes Line
	2295 2750 790  2750
Wire Notes Line
	790  2750 790  710 
Text Notes 790  675  0    50   ~ 0
Power Inputs
Wire Notes Line
	2600 800  3450 800 
Wire Notes Line
	3450 800  3450 1930
Wire Notes Line
	3450 1930 2600 1930
Wire Notes Line
	2600 1930 2600 800 
Text Notes 2600 750  0    50   ~ 0
Reverse Protection Diodes
Wire Notes Line
	3900 800  7800 800 
Wire Notes Line
	7800 800  7800 1800
Wire Notes Line
	7800 1800 3900 1800
Wire Notes Line
	3900 1800 3900 800 
Text Notes 3940 760  0    50   ~ 0
Power Regulator
Wire Notes Line
	8470 800  9250 800 
Wire Notes Line
	9250 800  9250 1750
Wire Notes Line
	9250 1750 8470 1750
Wire Notes Line
	8470 1750 8470 800 
Text Notes 8470 780  0    50   ~ 0
Overvoltage Diode
Wire Notes Line
	770  3230 2490 3230
Wire Notes Line
	2490 3230 2490 4480
Wire Notes Line
	2490 4480 770  4480
Wire Notes Line
	770  4480 770  3230
Text Notes 760  3210 0    50   ~ 0
Power LED's
Wire Notes Line
	2780 3520 6400 3520
Wire Notes Line
	6400 3520 6400 2380
Wire Notes Line
	6400 2380 2780 2380
Wire Notes Line
	2780 2380 2780 3520
Text Notes 2780 2380 0    50   ~ 0
Addon Headers
Wire Notes Line
	6950 2290 9020 2290
Wire Notes Line
	9020 2290 9020 3610
Wire Notes Line
	9020 3610 6950 3610
Wire Notes Line
	6950 3610 6950 2290
Text Notes 6940 2290 0    50   ~ 0
EEPROM
Wire Notes Line
	3100 3900 5600 3900
Wire Notes Line
	5600 3900 5600 5150
Wire Notes Line
	5600 5150 3100 5150
Wire Notes Line
	3100 5150 3100 3900
Text Notes 3100 3900 0    50   ~ 0
USB Header
Wire Notes Line
	6800 4000 8300 4000
Wire Notes Line
	8300 4000 8300 5000
Wire Notes Line
	8300 5000 6800 5000
Wire Notes Line
	6800 5000 6800 4000
Text Notes 6800 4000 0    50   ~ 0
OLED Push Buttons
$EndSCHEMATC
